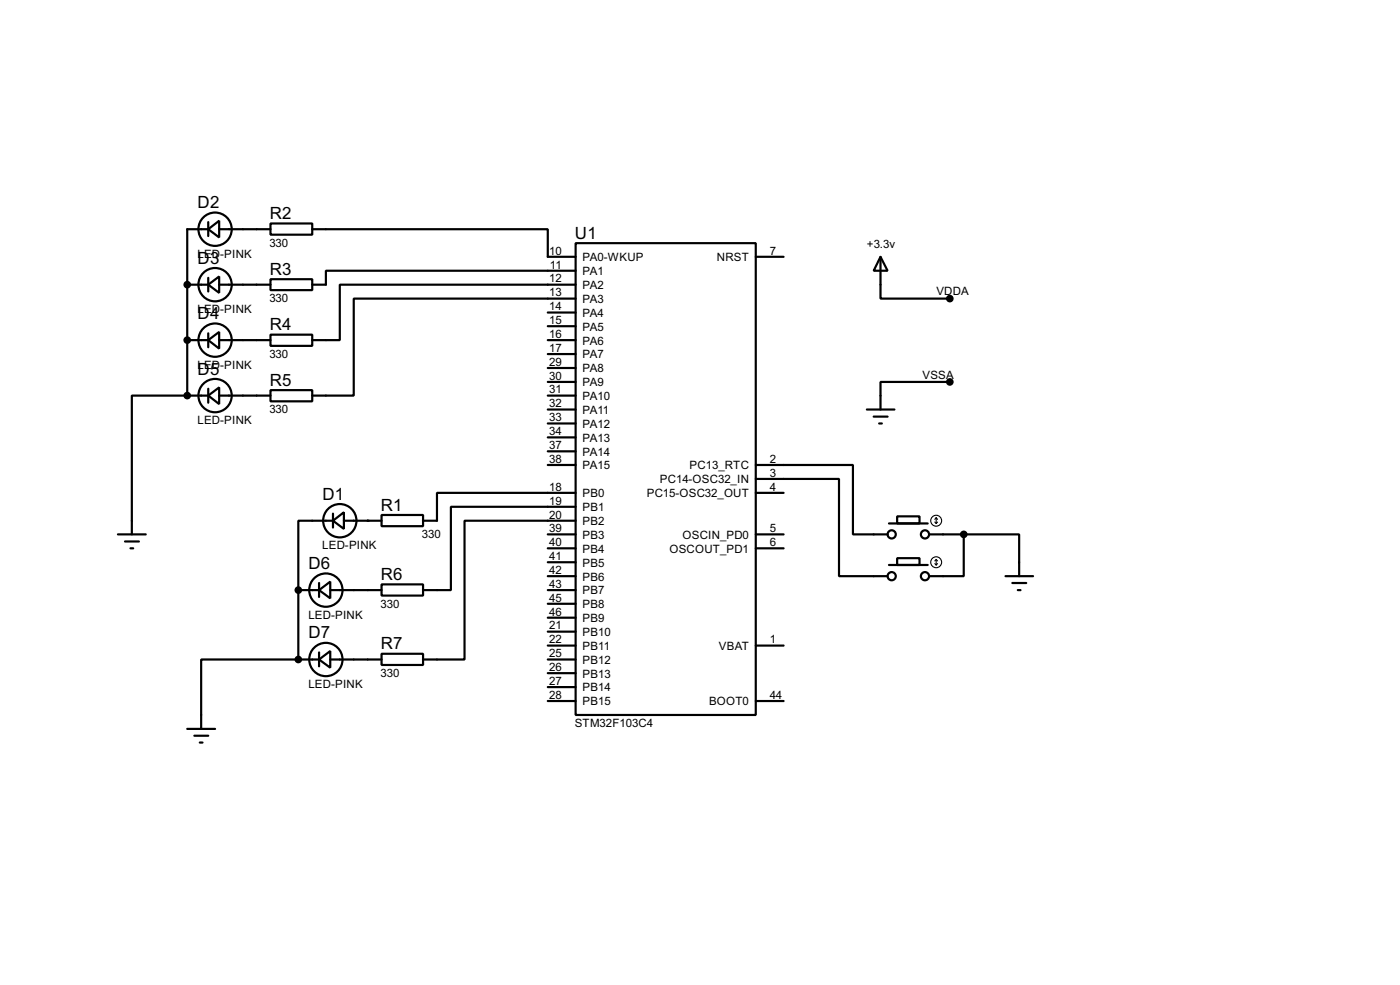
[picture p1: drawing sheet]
<svg xmlns="http://www.w3.org/2000/svg" width="256mm" height="180mm" viewBox="0 0 256 180" stroke-linecap="round" stroke-linejoin="round" font-family="sans-serif">
<g fill="#000">
<circle cx="34.3" cy="52.1" r=".2"/>
<circle cx="34.3" cy="72.4" r=".2"/>
<circle cx="34.3" cy="62.3" r=".2"/>
<circle cx="67.4" cy="95.3" r=".2"/>
<circle cx="54.7" cy="108" r=".2"/>
<circle cx="54.7" cy="120.7" r=".2"/>
</g>
<g fill="none" stroke="#000" stroke-width=".4">
<path d="M34.3 52.1h3.9M38.2 42l2-1.6v3.1zM38.2 52.1l2-1.5v3zM38.2 42h-3.9v30.4M38.2 40.7v2.5M38.2 50.9v2.5M40.2 42h9.4M40.2 52.1h9.4M49.6 40.9h7.6v2.1h-7.6zM49.6 51.1h7.6v2h-7.6zM57.2 42h43.2v5h5.1M100.4 57.2h5.1"/>
<path d="M100.4 59.7h5.1M105.5 44.5h33v86.4h-33zM105.5 49.6h-45.8v2.5h-2.5M105.5 52.1h-43.2v10.2h-5.1M105.5 54.7h-40.7v17.7h-7.6M138.5 47h5.1M161.3 47l1.3 2.6h-2.5zM161.3 47v7.7h12.7M34.3 72.4h-10.1v25.4M34.3 62.3h3.9M34.3 72.4h3.9M38.2 62.3l2-1.5v3z"/>
<path d="M38.2 72.4l2-1.5v3.1zM38.2 61v2.6M38.2 71.2v2.5M40.2 62.3h9.4M40.2 72.4h9.4M49.6 61.3h7.6v2h-7.6zM49.6 71.4h7.6v2.1h-7.6zM100.4 62.3h5.1M100.4 72.4h5.1M100.4 64.8h5.1M100.4 67.4h5.1M100.4 69.9h5.1"/>
<path d="M100.4 75h5.1M100.4 77.5h5.1M158.8 75h5.1M160.1 76.3h2.5M161.1 77.5h.5M174 69.9h-12.7v5.1M21.6 97.8h5.1M22.9 99.1h2.6M61 95.3l2-1.5v3zM61 95.3h-6.3v12.7M61 94v2.6M63 95.3h6.9"/>
<path d="M69.9 94.3h7.6v2h-7.6zM100.4 97.8h5.1M100.4 80.1h5.1M100.4 82.6h5.1M100.4 85.1h5.1M105.5 90.2h-25.4v5.1h-2.6M105.5 92.8h-22.9v15.2h-5.1M105.5 95.3h-20.4v25.4h-7.6M138.5 85.1h17.8v12.7h6.3M138.5 87.7h15.2v17.8h8.9M138.5 97.8h5.1M138.5 90.2h5.1"/>
<path d="M162.9 95.8h7.1M164.4 94.5h4.1v1.3h-4.1zM170.2 97.8h6.4M176.6 97.8h10.1v7.7M176.6 97.8v7.7h-6.4M23.9 100.4h.5M54.7 108h3.8M54.7 108v12.7M58.5 108l2-1.5v3zM58.5 106.7v2.6M58.5 119.4v2.6M60.5 108h9.4"/>
<path d="M69.9 107h7.6v2h-7.6zM69.9 119.7h7.6v2h-7.6zM100.4 108h5.1M100.4 100.4h5.1M100.4 110.5h5.1M100.4 113.1h5.1M100.4 115.6h5.1M100.4 118.2h5.1M100.4 102.9h5.1M100.4 105.5h5.1M138.5 100.4h5.1M138.5 118.2h5.1"/>
<path d="M162.9 103.4h7.1M164.4 102.2h4.1v1.2h-4.1zM184.2 105.5h5.1M185.5 106.7h2.5M186.5 108h.5M34.3 133.4h5.1M35.6 134.7h2.6M36.6 135.9h.5M54.7 120.7h-17.8v12.7M54.7 120.7h3.8M58.5 120.7l2-1.5v3zM60.5 120.7h9.4"/>
<path d="M100.4 120.7h5.1M100.4 128.3h5.1M100.4 123.2h5.1M100.4 125.8h5.1M138.5 128.3h5.1"/>
<circle cx="39.4" cy="42" r="3.1"/>
<circle cx="39.4" cy="52.1" r="3.1"/>
<circle cx="39.4" cy="72.4" r="3.1"/>
<circle cx="39.4" cy="62.3" r="3.1"/>
<circle cx="62.2" cy="95.3" r="3.1"/>
<circle cx="163.3" cy="97.8" r=".75"/>
<circle cx="169.4" cy="97.8" r=".75"/>
<circle cx="59.7" cy="108" r="3.1"/>
<circle cx="163.3" cy="105.5" r=".75"/>
<circle cx="169.4" cy="105.5" r=".75"/>
<circle cx="59.7" cy="120.7" r="3.1"/>
</g>
<g fill="#000" stroke="#000" stroke-width=".4">
<circle cx="34.3" cy="52.1" r=".5"/>
<circle cx="174" cy="54.7" r=".5"/>
<circle cx="34.3" cy="72.4" r=".5"/>
<circle cx="34.3" cy="62.3" r=".5"/>
<circle cx="174" cy="69.9" r=".5"/>
<circle cx="176.5" cy="97.8" r=".5"/>
<circle cx="54.6" cy="108" r=".5"/>
<circle cx="54.6" cy="120.7" r=".5"/>
</g>
<g fill="none" stroke="#000" stroke-width=".2">
<path d="M171.3 95.6l.2 .2M171.5 94.8v1M171.5 94.8l-.2 .3M171.5 94.8l.3 .3M171.8 95.6l-.3 .2M171.3 103.2l.2 .2M171.5 102.4v1M171.5 102.4l-.2 .3M171.5 102.4l.3 .3M171.8 103.2l-.3 .2"/>
<circle cx="171.5" cy="95.3" r="1"/>
<circle cx="171.5" cy="102.9" r="1"/>
</g>
<g font-size="3.5">
<text x="36.2" y="38.1">D2</text>
<text x="49.4" y="40.1">R2</text>
<text x="105.3" y="43.7">U1</text>
<text x="36.2" y="48.3">D3</text>
<text x="49.4" y="50.3">R3</text>
<text x="36.2" y="58.4">D4</text>
<text x="49.4" y="60.5">R4</text>
<text x="36.2" y="68.6">D5</text>
<text x="49.4" y="70.6">R5</text>
<text x="59.1" y="91.5">D1</text>
<text x="69.8" y="93.5">R1</text>
<text x="56.5" y="104.2">D6</text>
<text x="69.8" y="106.2">R6</text>
<text x="56.5" y="116.9">D7</text>
<text x="69.8" y="118.9">R7</text>
</g>
<g font-size="2.4">
<text x="36.2" y="47.2">LED-PINK</text>
<text x="49.4" y="45.2">330</text>
<text x="100.6" y="46.6">10</text>
<text x="106.7" y="47.8">PA0-WKUP</text>
<text x="131.3" y="47.8">NRST</text>
<text x="141" y="46.6">7</text>
<text x="158.8" y="45.3">+3.3v</text>
<text x="100.6" y="51.7">12</text>
<text x="100.8" y="49.2">11</text>
<text x="106.7" y="52.9">PA2</text>
<text x="106.7" y="50.4">PA1</text>
<text x="36.2" y="57.4">LED-PINK</text>
<text x="49.4" y="55.3">330</text>
<text x="100.6" y="54.3">13</text>
<text x="100.6" y="56.8">14</text>
<text x="100.6" y="59.3">15</text>
<text x="106.7" y="55.4">PA3</text>
<text x="106.7" y="58">PA4</text>
<text x="171.5" y="54">VDDA</text>
<text x="49.4" y="65.5">330</text>
<text x="100.6" y="61.9">16</text>
<text x="100.6" y="64.4">17</text>
<text x="106.7" y="60.5">PA5</text>
<text x="106.7" y="63.1">PA6</text>
<text x="106.7" y="65.6">PA7</text>
<text x="36.2" y="67.5">LED-PINK</text>
<text x="100.6" y="67">29</text>
<text x="100.6" y="69.5">30</text>
<text x="100.6" y="72">31</text>
<text x="106.7" y="68.1">PA8</text>
<text x="106.7" y="70.7">PA9</text>
<text x="169" y="69.3">VSSA</text>
<text x="36.2" y="77.6">LED-PINK</text>
<text x="49.4" y="75.7">330</text>
<text x="100.6" y="74.6">32</text>
<text x="100.6" y="77.1">33</text>
<text x="106.7" y="73.2">PA10</text>
<text x="106.7" y="75.8">PA11</text>
<text x="100.6" y="79.7">34</text>
<text x="100.6" y="82.2">37</text>
<text x="106.7" y="78.3">PA12</text>
<text x="106.7" y="80.8">PA13</text>
<text x="106.7" y="83.4">PA14</text>
<text x="100.6" y="89.8">18</text>
<text x="100.6" y="84.7">38</text>
<text x="106.7" y="85.9">PA15</text>
<text x="120.9" y="88.5">PC14-OSC32_IN</text>
<text x="126.3" y="85.9">PC13_RTC</text>
<text x="141" y="84.7">2</text>
<text x="141" y="87.3">3</text>
<text x="141" y="89.8">4</text>
<text x="100.6" y="92.4">19</text>
<text x="100.6" y="94.9">20</text>
<text x="106.7" y="91">PB0</text>
<text x="106.7" y="93.6">PB1</text>
<text x="118.5" y="91">PC15-OSC32_OUT</text>
<text x="59" y="100.6">LED-PINK</text>
<text x="77.3" y="98.5">330</text>
<text x="100.6" y="97.4">39</text>
<text x="100.6" y="100">40</text>
<text x="106.7" y="96.1">PB2</text>
<text x="106.7" y="98.6">PB3</text>
<text x="106.7" y="101.2">PB4</text>
<text x="122.6" y="101.2">OSCOUT_PD1</text>
<text x="125" y="98.6">OSCIN_PD0</text>
<text x="141" y="97.4">5</text>
<text x="141" y="100">6</text>
<text x="100.6" y="102.5">41</text>
<text x="100.6" y="105.1">42</text>
<text x="100.6" y="107.6">43</text>
<text x="106.7" y="103.7">PB5</text>
<text x="106.7" y="106.3">PB6</text>
<text x="56.5" y="113.3">LED-PINK</text>
<text x="69.7" y="111.2">330</text>
<text x="100.6" y="110.1">45</text>
<text x="100.6" y="112.7">46</text>
<text x="106.7" y="111.3">PB8</text>
<text x="106.7" y="113.9">PB9</text>
<text x="106.7" y="108.8">PB7</text>
<text x="100.6" y="115.2">21</text>
<text x="100.6" y="117.8">22</text>
<text x="106.7" y="116.4">PB10</text>
<text x="106.7" y="119">PB11</text>
<text x="131.7" y="119">VBAT</text>
<text x="141" y="117.8">1</text>
<text x="56.5" y="126">LED-PINK</text>
<text x="69.7" y="123.9">330</text>
<text x="100.6" y="120.3">25</text>
<text x="100.6" y="122.8">26</text>
<text x="100.6" y="125.4">27</text>
<text x="106.7" y="121.5">PB12</text>
<text x="106.7" y="124">PB13</text>
<text x="100.6" y="127.9">28</text>
<text x="106.7" y="126.6">PB14</text>
<text x="106.7" y="129.1">PB15</text>
<text x="129.9" y="129.1">BOOT0</text>
<text x="141" y="127.9">44</text>
<text x="105.3" y="133.1">STM32F103C4</text>
</g>
</svg>
